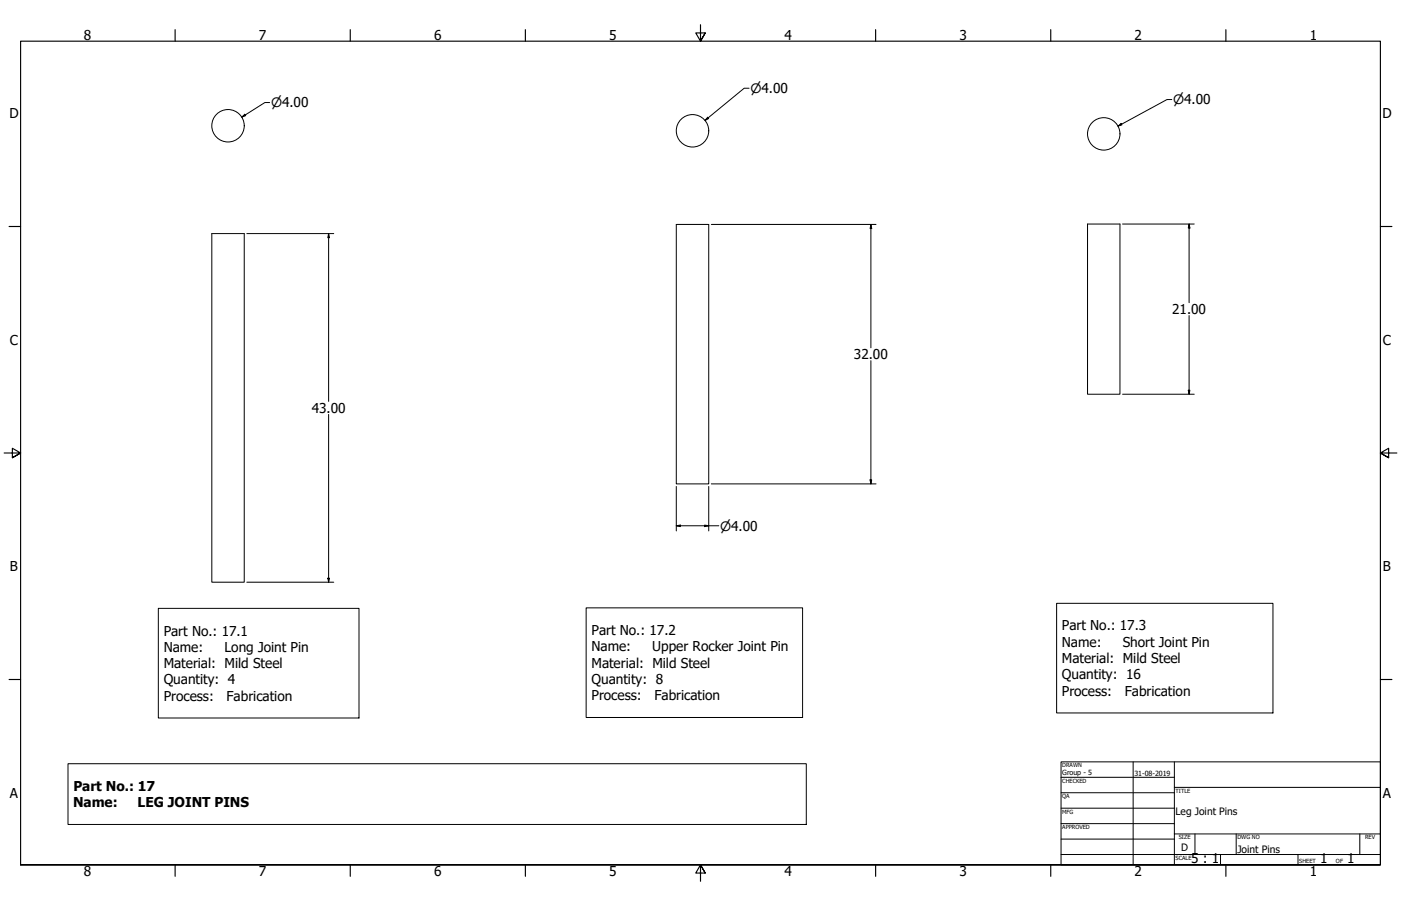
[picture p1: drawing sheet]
<svg xmlns="http://www.w3.org/2000/svg" width="864mm" height="559mm" viewBox="0 0 864 559" stroke-linecap="round" stroke-linejoin="round" font-family="sans-serif">
<!-- layer: Visible (ANSI) -->
<g fill="none" stroke="#000" stroke-width=".62">
<path d="M417 138h20v160h-20zM670 138h20v105h-20zM131 144h20v215h-20z"/>
<circle cx="141" cy="78" r="10"/>
<circle cx="427" cy="81" r="10"/>
<circle cx="680" cy="83" r="10"/>
</g>
<!-- layer: Border (ANSI) -->
<g fill="none" stroke="#000" stroke-width=".7">
<path d="M108 18v7M216 18v7M324 18v7M432 15v10l-3-5h6l-3 5 3-5M540 18v7M648 18v7M756 18v7M6 140h7M851 140h7M3 279h10l-5-3v6l5-3-5 3M861 279h-10l5-3v6l-5-3 5 3M6 419h7"/>
<path d="M851 419h7M13 533v-508h838v508h-838h838M108 533v8M216 533v8M324 533v8M435 538l-3-5 3 5h-6l3-5v11M540 533v8M648 533v8M756 533v8"/>
</g>
<!-- layer: Title (ANSI) -->
<g fill="none" stroke="#000" stroke-width=".62">
<path d="M654 470h197v63h-197zM654 479h70M698 470v63M724 470v63M654 489h70M654 498h70M724 486h127M654 508h70M654 518h70M724 514h127M737 514v13M762 514v13"/>
<path d="M838 514v13M654 527h197M752 527v6M800 527v6"/>
</g>
<!-- layer: Dimension (ANSI) -->
<g fill="none" stroke="#000" stroke-width=".62">
<path d="M462 54h-3l-24 20M149 72l2-2v1zM166 63h-3l-14 9M436 72l1 1-2 1zM689 78l2-2 1 1zM722 61h-3l-30 17M438 138h102M537 138v3h-1zM537 138v77M692 138h44M733 138v3h-1zM733 138v49"/>
<path d="M152 144h54M203 144v3h-1zM203 144v104M733 195v48M537 222v76M203 256v103M692 243h44M732 241h1v2zM438 298h102M536 296h1v2zM417 300v27M437 300v27"/>
<path d="M417 324h2v1zM417 324h26M434 324h3l-3 1zM152 359h54M202 357h1v2z"/>
</g>
<g fill="#000">
<path d="M149 72l2-2v1z" fill-rule="evenodd"/>
<path d="M436 72l1 1-2 1z" fill-rule="evenodd"/>
<path d="M689 78l2-2 1 1z" fill-rule="evenodd"/>
<path d="M203 144v3h-1z" fill-rule="evenodd"/>
<path d="M537 138v3h-1z" fill-rule="evenodd"/>
<path d="M733 138v3h-1z" fill-rule="evenodd"/>
<path d="M732 241h1v2z" fill-rule="evenodd"/>
<path d="M536 296h1v2z" fill-rule="evenodd"/>
<path d="M417 324h2v1z" fill-rule="evenodd"/>
<path d="M434 324h3l-3 1z" fill-rule="evenodd"/>
<path d="M202 357h1v2z" fill-rule="evenodd"/>
</g>
<!-- layer: Symbol (ANSI) -->
<path d="M98 375h123v68h-123zM361 375h134v68h-134zM651 372h134v68h-134zM42 471h455v38h-455z" fill="none" stroke="#000" stroke-width=".62"/>
<g font-size="8.4">
<text x="52" y="24">8</text>
<text x="160" y="24">7</text>
<text x="268" y="24">6</text>
<text x="376" y="24">5</text>
<text x="483" y="24">4</text>
<text x="591" y="24">3</text>
<text x="699" y="24">2</text>
<text x="807" y="24">1</text>
<text x="6" y="73">D</text>
<text x="852" y="73">D</text>
<text x="723" y="194">21.00</text>
<text x="6" y="213">C</text>
<text x="852" y="213">C</text>
<text x="526" y="221">32.00</text>
<text x="192" y="255">43.00</text>
<text x="6" y="352">B</text>
<text x="852" y="352">B</text>
<text x="655" y="389">Part No.: 17.3</text>
<text x="101" y="392">Part No.: 17.1</text>
<text x="365" y="392">Part No.: 17.2</text>
<text x="365" y="402">Name:</text>
<text x="402" y="402">Upper Rocker Joint Pin</text>
<text x="655" y="399">Name:</text>
<text x="692" y="399">Short Joint Pin</text>
<text x="101" y="402">Name:</text>
<text x="138" y="402">Long Joint Pin</text>
<text x="101" y="412">Material: Mild Steel</text>
<text x="365" y="412">Material: Mild Steel</text>
<text x="655" y="409">Material: Mild Steel</text>
<text x="655" y="419">Quantity: 16</text>
<text x="101" y="422">Quantity: 4</text>
<text x="365" y="422">Quantity: 8</text>
<text x="365" y="432">Process:</text>
<text x="403" y="432">Fabrication</text>
<text x="655" y="429">Process:</text>
<text x="693" y="429">Fabrication</text>
<text x="101" y="432">Process:</text>
<text x="140" y="432">Fabrication</text>
<text x="6" y="492">A</text>
<text x="45" y="488">Part No.: 17</text>
<text x="852" y="492">A</text>
<text x="45" y="498">Name:</text>
<text x="85" y="498">LEG JOINT PINS</text>
<text x="734" y="533">5 : 1</text>
<text x="814" y="533">1</text>
<text x="830" y="533">1</text>
<text x="52" y="541">8</text>
<text x="160" y="541">7</text>
<text x="268" y="541">6</text>
<text x="376" y="541">5</text>
<text x="483" y="541">4</text>
<text x="591" y="541">3</text>
<text x="699" y="541">2</text>
<text x="807" y="541">1</text>
</g>
<g font-size="8">
<text x="463" y="57">⌀4.00</text>
<text x="723" y="64">⌀4.00</text>
<text x="167" y="66">⌀4.00</text>
<text x="444" y="327">⌀4.00</text>
</g>
<g font-size="6.3">
<text x="725" y="503">Leg Joint Pins</text>
<text x="728" y="525">D</text>
<text x="763" y="526">Joint Pins</text>
</g>
<g font-size="4.4">
<text x="655" y="478">Group - 5</text>
<text x="699" y="479">31-08-2019</text>
</g>
<g font-size="3.5">
<text x="655" y="473">DRAWN</text>
<text x="655" y="483">CHECKED</text>
<text x="725" y="489">TITLE</text>
<text x="655" y="492">QA</text>
<text x="655" y="502">MFG</text>
<text x="655" y="511">APPROVED</text>
<text x="727" y="518">SIZE</text>
<text x="763" y="518">DWG NO</text>
<text x="841" y="518">REV</text>
<text x="725" y="530">SCALE</text>
<text x="801" y="533">SHEET</text>
<text x="824" y="533">OF</text>
</g>
</svg>
